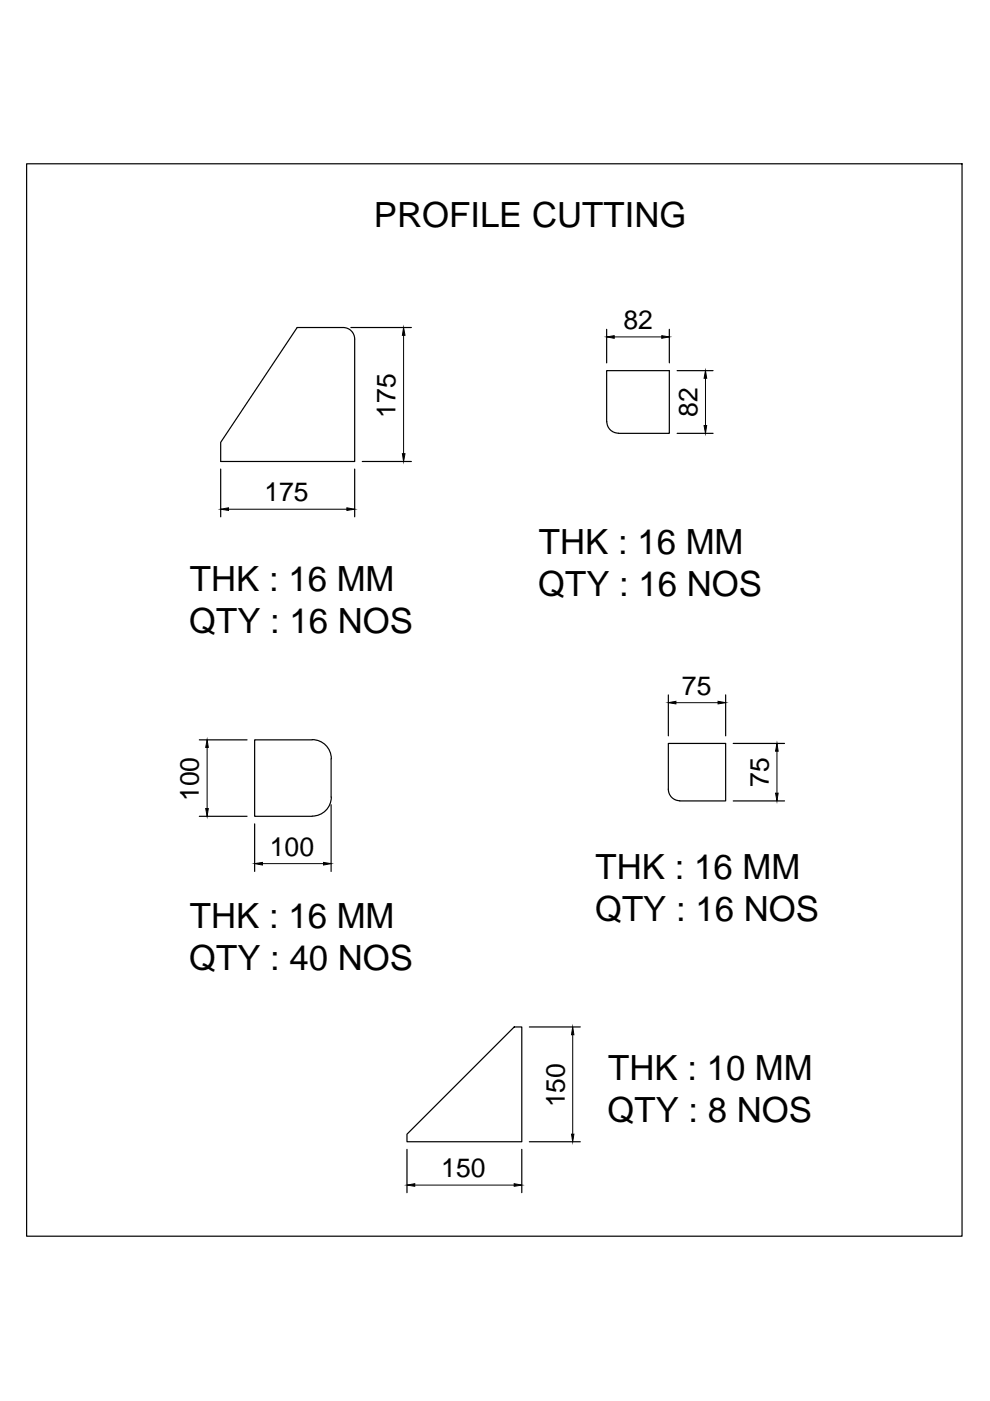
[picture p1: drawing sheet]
<svg xmlns="http://www.w3.org/2000/svg" width="210mm" height="297mm" viewBox="0 0 210 297" stroke-linecap="round" stroke-linejoin="round" font-family="sans-serif">
<!-- layer: 0 -->
<g fill="none" stroke="#000" stroke-width=".25">
<path d="M5.6 34.7h198.4v227.4h-198.4zM72.8 69.4a2.43 2.43 0 0 1 2.4 2.5v25.9h-28.4v-4l16.2-24.4h9.7M74.4 69.4h12.8M128.6 78.6h13.3v13.3h-10.8a2.52 2.52 0 0 1-2.4-2.5zM128.6 69.8v7.1M141.9 69.8v7.1M143.6 78.6h7.6M46.8 99.5v10.1M75.2 99.5v10.1M76.8 97.8h10.4M143.6 91.9h7.6M42.3 156.9h10.1"/>
<path d="M66.2 156.9h-12.2v16.2h12.2M66.2 156.8a4 4 0 0 1 4 4.1M141.7 147.3v8.7M153.9 147.3v8.7M155.5 157.6h10.8M42.3 173.1h10.1M54 174.7v10.1M70.2 160.9v8.1M70.2 170.6v14.2M70.2 169a4 4 0 0 1-4 4M144.1 169.8a2.43 2.43 0 0 1-2.4-2.4v-9.8h12.2v12.2h-9.8M155.5 169.8h10.8"/>
<path d="M112.2 217.7h10.8M86.3 240.5l22.7-22.8h1.6v24.4h-24.3zM86.3 243.7v9.2M110.6 243.7v9.2M112.2 242.1h10.8"/>
</g>
<path d="M85.6 71.1v25.1M130.2 71.4h10.1M149.6 80.2v10M48.4 108h25.1M43.9 158.5v12.9M143.3 149h8.9M164.7 159.3v8.9M55.6 183.1h13M121.4 219.4v21.1M87.9 251.3h21.1" fill="none" stroke="#000" stroke-width=".21"/>
<g fill="#000" stroke="#000" stroke-width=".21">
<path d="M85.6 69.4l.3 1.7h-.6zM128.6 71.4l1.6-.2v.5zM140.3 71.2l1.6 .2-1.6 .3zM85.3 96.2h.6l-.3 1.6zM149.3 90.2h.5l-.2 1.7zM149.6 78.6l.2 1.6h-.5zM46.8 108l1.6-.3v.5zM73.5 107.7l1.7 .3-1.7 .2zM43.9 156.9l.3 1.6h-.6zM141.7 149l1.6-.3v.5zM152.2 148.7l1.7 .3-1.7 .2zM164.7 157.6l.3 1.7h-.6z"/>
<path d="M43.6 171.4h.6l-.3 1.7zM164.4 168.2h.6l-.3 1.6zM54 183.1l1.6-.2v.5zM68.6 182.9l1.6 .2-1.6 .3zM121.4 217.7l.3 1.7h-.5zM86.3 251.3l1.6-.3v.5zM109 251l1.6 .3-1.6 .2zM121.2 240.5h.5l-.3 1.6z"/>
</g>
<g font-size="7.4">
<text x="79.3" y="48.2">PROFILE CUTTING</text>
<text x="114.3" y="117.4">THK : 16 MM</text>
<text x="40.3" y="125.2">THK : 16 MM</text>
<text x="114.1" y="126.3">QTY : 16 NOS</text>
<text x="40.1" y="134.1">QTY : 16 NOS</text>
<text x="126.3" y="186.3">THK : 16 MM</text>
<text x="40.3" y="196.7">THK : 16 MM</text>
<text x="126.2" y="195.2">QTY : 16 NOS</text>
<text x="40.1" y="205.6">QTY : 40 NOS</text>
<text x="129" y="229">THK : 10 MM</text>
<text x="128.8" y="238">QTY : 8 NOS</text>
</g>
<g font-size="5.6">
<text x="132.2" y="69.7">82</text>
<text x="83.9" y="88.6" transform="rotate(-90 83.9 88.6)">175</text>
<text x="147.9" y="88.3" transform="rotate(-90 147.9 88.3)">82</text>
<text x="56.1" y="106.3">175</text>
<text x="144.6" y="147.3">75</text>
<text x="163" y="166.9" transform="rotate(-90 163 166.9)">75</text>
<text x="42.2" y="169.9" transform="rotate(-90 42.2 169.9)">100</text>
<text x="57.2" y="181.4">100</text>
<text x="119.7" y="234.8" transform="rotate(-90 119.7 234.8)">150</text>
<text x="93.6" y="249.5">150</text>
</g>
</svg>
